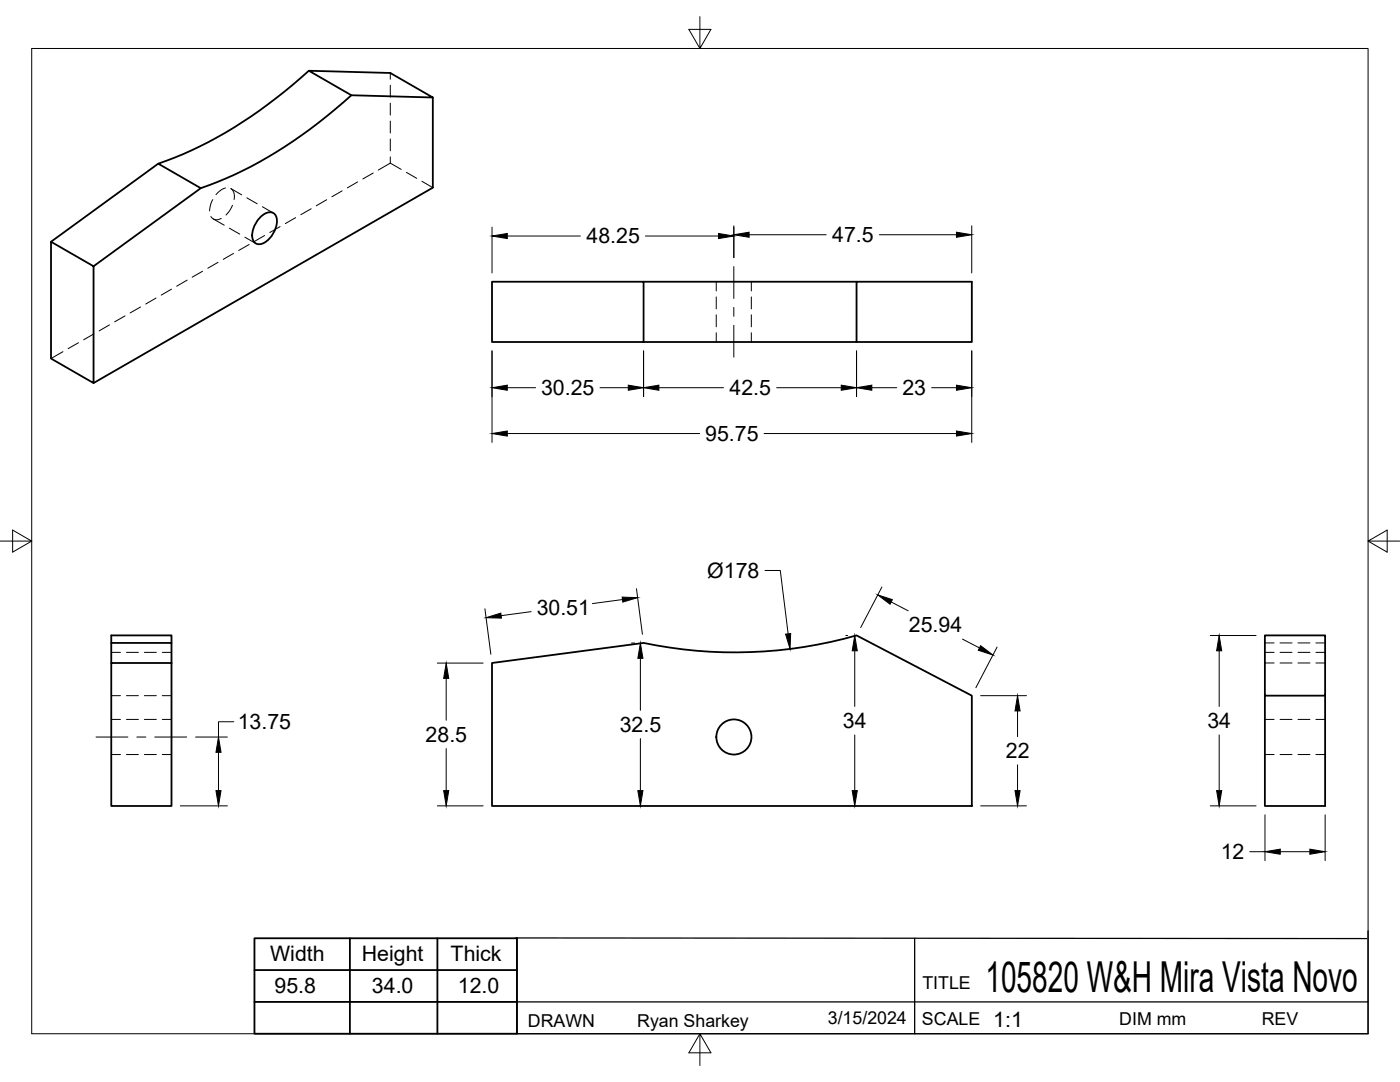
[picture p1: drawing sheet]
<svg xmlns="http://www.w3.org/2000/svg" width="279mm" height="216mm" viewBox="0 0 279 216" stroke-linecap="round" stroke-linejoin="round" font-family="sans-serif">
<!-- layer: Visible -->
<g fill="none" stroke="#000" stroke-width=".36">
<path d="M61.6 14.1a87.3 87.3 0 0 1-30 18.6l8.5 4.8-21.4 15.6M70.1 19l16.3 .5-8.5-4.9-16.3-.5 8.5 4.9a88.1 88.1 0 0 1-30 18.5M86.4 19.5v17.9l-67.7 39M31.6 32.7l-21.4 15.5M10.2 48.2l8.5 4.9v23.3l-8.5-4.9zM51.7 43.6a2.28 2.28 0 0 1 3-1 3.1 3.1 0 0 1 0 3.6 4.1 4.1 0 0 1-3 2.5 1.46 1.46 0 0 1-1.4-1.7 5.4 5.4 0 0 1 1.4-3.4zM98.2 56.2h30.2v12h-30.2zM128.4 56.2h42.5M128.4 68.2h42.5v-12h23.1v12h-23.1M22.2 132.3h12v28.5h-12zM22.2 128.3v4M34.2 128.3v-1.5h-12v1.5h12v4"/>
<path d="M98.2 132.3l30.2-4a89.1 89.1 0 0 0 42.5-1.5l23.1 12v22h-95.8zM252.4 126.8h12.1v12h-12.1zM252.4 138.8v22h12.1v-22"/>
<circle cx="146.5" cy="147.1" r="3.5"/>
</g>
<!-- layer: Hidden -->
<g fill="none" stroke="#000" stroke-width=".2">
<path d="M77.9 14.6v1.2M77.9 17v2.4M42.5 39.8l-.4 .9-.3 1.4M45 37.5l-.8 .3-1.1 1M46.1 37.6l2.1 1.3M46.1 37.7h.1a2.11 2.11 0 0 1 .5 2.1M49.3 39.5l2 1.2M65.2 39.9l-2.1 1.2M68.3 38.1l-2.1 1.2M71.4 36.3l-2.1 1.2M74.5 34.5l-2.1 1.2M77.9 20.6v2.4"/>
<path d="M77.9 24.2v2.3M77.9 27.7v2.4M77.9 31.3v1.3M77.9 32.6l2.2 1.2M77.9 32.6l-2.4 1.3M81.1 34.4l2.1 1.2M84.2 36.2l2.2 1.2M31.1 59.5l-2 1.2M34.2 57.7l-2 1.2M37.3 55.9l-2 1.2M40.4 54.1l-2 1.2M42.1 43.2a1.41 1.41 0 0 0 2.1 .4"/>
<path d="M42.6 43.7l2.1 1.2M43.5 52.3l-2 1.2M45.8 45.5l2 1.2M46.4 41l-.4 .8-.9 1.1M46.6 50.6l-2 1.2M48.9 47.3l2.1 1.3M49.7 48.8l-2.1 1.2M52.4 41.3l2.1 1.2M52.8 47l-2.1 1.2M55.9 45.2l-2.1 1.2M59 43.4l-2.1 1.2M62.1 41.7l-2.1 1.1"/>
<path d="M142.9 56.2v1.9M142.9 59.2v2.4M149.9 56.2v1.9M149.9 59.2v2.4M12.6 70.2l-2.4 1.3M15.7 68.4l-2.1 1.2M18.8 66.6l-2.1 1.2M21.8 64.8l-2 1.2M25 63l-2.1 1.2M28 61.3l-2 1.1M142.9 62.8v2.4M142.9 66.4v1.8"/>
<path d="M149.9 62.8v2.4M149.9 66.4v1.8M22.2 130.2h1.8M22.2 138.8h1.8M25.2 130.2h2.4M25.2 138.8h2.4M28.8 130.2h2.4M28.8 138.8h2.4M32.4 130.2h1.8M32.4 138.8h1.8M252.4 132.3h1.9M252.4 128.3h1.9"/>
<path d="M252.4 130.2h1.9M255.5 132.3h2.4M255.5 128.3h2.4M255.5 130.2h2.4M259 132.3h2.4M259 128.3h2.4M259 130.2h2.4M262.6 132.3h1.9M262.6 128.3h1.9M262.6 130.2h1.9M22.2 150.6h1.8M22.2 143.6h1.8"/>
<path d="M25.2 150.6h2.4M25.2 143.6h2.4M28.8 150.6h2.4M28.8 143.6h2.4M32.4 150.6h1.8M32.4 143.6h1.8M252.4 150.6h1.9M252.4 143.6h1.9M255.5 150.6h2.4M255.5 143.6h2.4M259 150.6h2.4M259 143.6h2.4"/>
<path d="M262.6 150.6h1.9M262.6 143.6h1.9"/>
</g>
<!-- layer: Border -->
<path d="M6.3 9.7h266.7v196.6h-266.7zM139.7 3.3v6.4l2.2-3.8h-4.4l2.2 3.8M0 108h6.3l-3.8-2.2v4.4l3.8-2.2M273 108l3.8 2.2v-4.4l-3.8 2.2h6.4M139.7 206.3l-2.2 3.8h4.4l-2.2-3.8v6.3" fill="none" stroke="#000" stroke-width=".2"/>
<!-- layer: Titleblock -->
<path d="M102.9 187.2l169.9 .1M103.2 199.9h169.8M182.5 187.2v19.1M273 185.7v20.6h-169.8v-19.1" fill="none" stroke="#000" stroke-width=".25"/>
<path d="M50.8 187.2h52.4v19.1h-52.4zM50.8 193.6h52.4M50.8 199.9h52.4M69.8 187.2v19.1M87.3 187.2v19.1" fill="none" stroke="#000" stroke-width=".36"/>
<!-- layer: Smart Centers -->
<path d="M146.5 53.2v6.4M146.5 61.3v1.8M146.5 64.9v6.4M19.2 147.1h6.3M27.3 147.1h1.8M30.9 147.1h6.4" fill="none" stroke="#000" stroke-width=".2"/>
<!-- layer: FD_Dimensions -->
<g fill="none" stroke="#000" stroke-width=".2">
<path d="M98.2 45.3v9.2M101.2 47.1h14.6M128.8 47.1h14.6M146.5 45.1v6.3M149.5 46.8h15.4M175.5 46.8h15.4M193.9 45.1v9.4M98.2 70v18.3M101.2 77.4h5.7M119.7 77.4h5.7M128.4 70v9.1M131.5 77.4h12.9"/>
<path d="M155 77.4h12.9M170.9 70v9.1M174 77.4h5M185.9 77.4h5M193.9 70v18.3M101.2 86.5h38.4M152.5 86.5h38.4M124.2 119.6l-6 .8M127 117.5l1.2 9.1M152.7 113.8h3l1.6 12.7M176 117.1l-4.2 8.1M87.3 132.3h9.1"/>
<path d="M89 135.4v8.3M96.8 121.5l1.2 9.1M106 122l-6 .9M126 128.3h.7M127.8 131.4v10.3M168.8 126.8h.4M170.6 129.9v11.1M177.9 120.1l3.4 1.8M192.1 127.5l3.4 1.8M195.7 138.8h9.2M199 129.1l-4.2 8.1M241.5 126.8h9.2"/>
<path d="M243.3 129.9v11.1M39 147.1h6.4M43.6 150.1v7.7M46.7 144h-3.1v3.1M89 149.4v8.4M127.8 147.4v10.4M170.6 146.6v11.2M203.1 141.9v5.1M203.1 152.6v5.2M243.3 146.6v11.2M36 160.8h9.4M87.3 160.8h9.1"/>
<path d="M195.7 160.8h9.2M241.5 160.8h9.2M249.4 169.9h3.1M252.5 162.6v9.1M255.5 169.9h5.9M264.5 162.6v9.1"/>
</g>
<g fill="#000" stroke="#000" stroke-width=".2">
<path d="M98.2 47.1l3-.5v1zM143.4 46.6l3.1 .5-3.1 .5zM146.5 46.8l3-.5v1zM190.9 46.3l3 .5-3 .5zM98.2 77.4l3-.5v1zM125.4 76.9l3 .5-3 .5zM128.4 77.4l3.1-.5v1zM167.9 76.9l3 .5-3 .5zM170.9 77.4l3.1-.5v1zM190.9 76.9l3 .5-3 .5zM98.2 86.5l3-.5v1zM190.9 86l3 .5-3 .5z"/>
<path d="M124.2 119.1l3.1 .2-3 .8zM175.2 118.7l2.9 1-.5 .9zM89 132.3l.6 3.1h-1.1zM97 123.3l2.9-1 .2 1zM127.8 128.3l.5 3.1h-1zM156.8 126.5l1-.1-.1 3.1zM170.6 126.8l.5 3.1h-1zM195.7 128.8l2.5 1.9-3-.9zM243.3 126.8l.5 3.1h-1zM43.1 157.8h1l-.5 3zM43.6 147.1l.5 3h-1zM88.5 157.8h1.1l-.6 3z"/>
<path d="M127.3 157.8h1l-.5 3zM170.1 157.8h1l-.5 3zM202.6 157.8h1l-.5 3zM203.1 138.8l.5 3.1h-1zM242.8 157.8h1l-.5 3zM252.5 169.9l3-.5v1.1zM261.4 169.4l3.1 .5-3.1 .6z"/>
</g>
<text font-size="8.5" x="196.7" y="198">105820 W&amp;H Mira Vista Novo</text>
<g font-size="4.3">
<text x="117.1" y="48.6">48.25</text>
<text x="166.1" y="48.3">47.5</text>
<text x="108" y="78.9">30.25</text>
<text x="145.6" y="78.9">42.5</text>
<text x="180.1" y="78.9">23</text>
<text x="140.7" y="88">95.75</text>
<text x="141.2" y="115.3">Ø178</text>
<text x="107.1" y="122.7">30.51</text>
<text x="181.4" y="126.2">25.94</text>
<text x="47.5" y="145.5">13.75</text>
<text x="84.9" y="148.1">28.5</text>
<text x="123.7" y="146">32.5</text>
<text x="168.2" y="145.3">34</text>
<text x="241" y="145.3">34</text>
<text x="200.8" y="151.3">22</text>
<text x="243.6" y="171.5">12</text>
<text x="53.9" y="191.9">Width</text>
<text x="72.2" y="191.9">Height</text>
<text x="89.9" y="191.9">Thick</text>
<text x="54.8" y="198.2">95.8</text>
<text x="74.2" y="198.1">34.0</text>
<text x="91.4" y="198.2">12.0</text>
<text x="198.2" y="204.9">1:1</text>
</g>
<g font-size="3.5">
<text x="184.1" y="197.3">TITLE</text>
<text x="105.3" y="204.9">DRAWN</text>
<text x="127.2" y="205">Ryan Sharkey</text>
<text x="165.2" y="204.4">3/15/2024</text>
<text x="184" y="204.5">SCALE</text>
<text x="223.4" y="204.6">DIM mm</text>
<text x="251.8" y="204.6">REV</text>
</g>
</svg>
